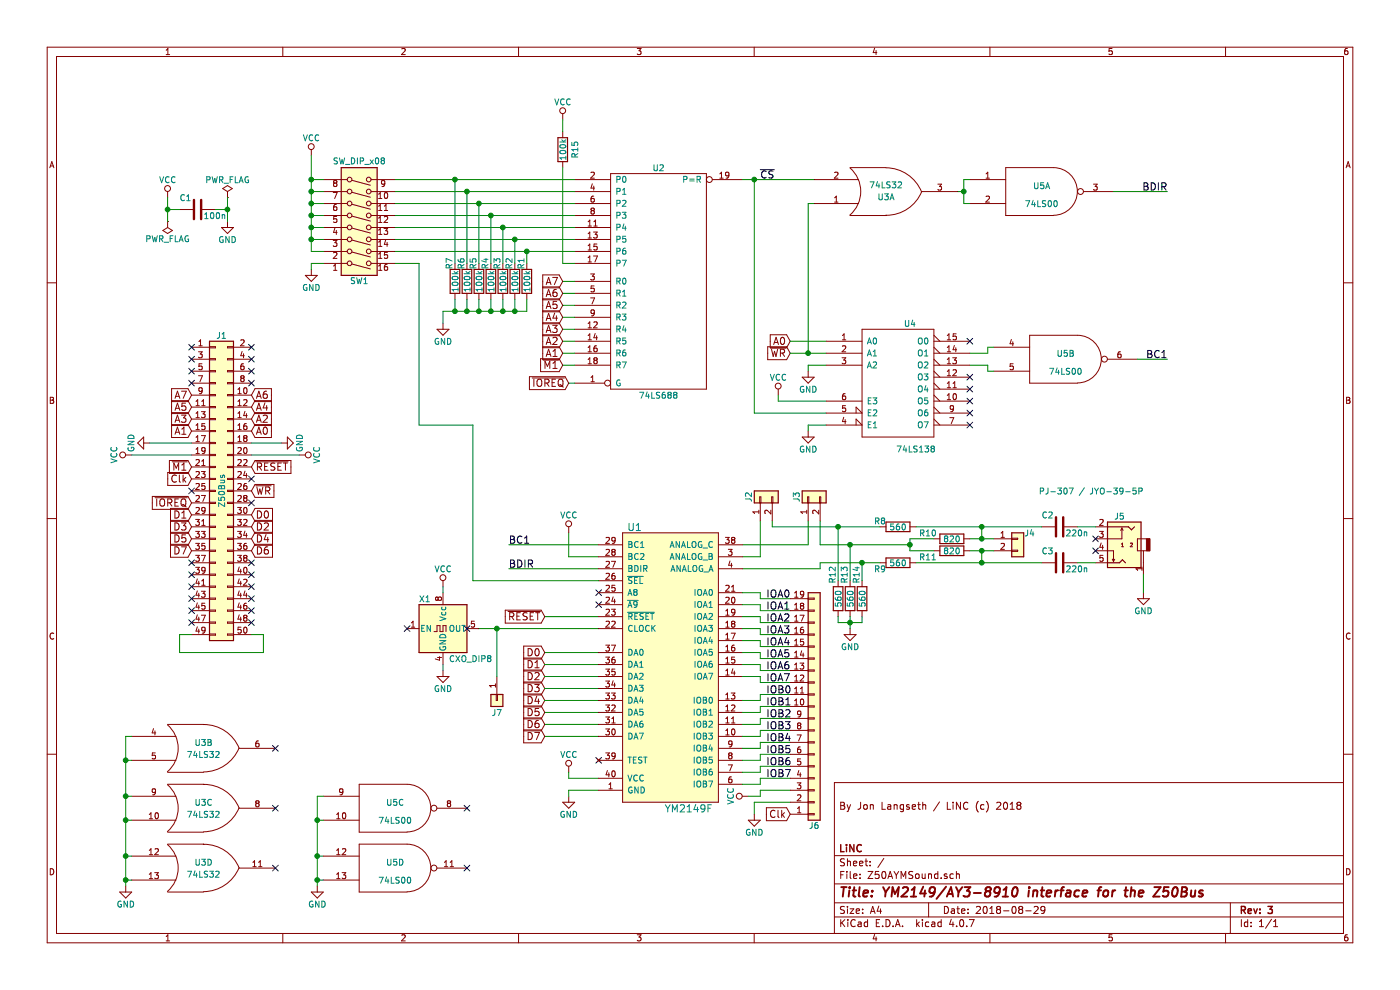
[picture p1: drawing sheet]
EESchema Schematic File Version 2
LIBS:power
LIBS:device
LIBS:switches
LIBS:relays
LIBS:motors
LIBS:transistors
LIBS:conn
LIBS:linear
LIBS:regul
LIBS:74xx
LIBS:cmos4000
LIBS:adc-dac
LIBS:memory
LIBS:xilinx
LIBS:microcontrollers
LIBS:dsp
LIBS:microchip
LIBS:analog_switches
LIBS:motorola
LIBS:texas
LIBS:intel
LIBS:audio
LIBS:interface
LIBS:digital-audio
LIBS:philips
LIBS:display
LIBS:cypress
LIBS:siliconi
LIBS:opto
LIBS:atmel
LIBS:contrib
LIBS:valves
LIBS:ay-3-8912
LIBS:Oscillators
LIBS:PJ-307_JYO-39-5P_audio-jack
LIBS:Z50AYMSound-cache
EELAYER 25 0
EELAYER END
$Descr A4 11693 8268
encoding utf-8
Sheet 1 1
Title "YM2149/AY3-8910 interface for the Z50Bus"
Date "2018-08-29"
Rev "3"
Comp "LiNC"
Comment1 ""
Comment2 ""
Comment3 "By Jon Langseth / LiNC (c) 2018"
Comment4 ""
$EndDescr
$Comp
L 74LS688 U2
U 1 1
P 5500 2350
F 0 "U2" H 5500 3300 50  0000 C CNN
F 1 "74LS688" H 5500 1400 50  0000 C CNN
F 2 "Housings_DIP:DIP-20_W7.62mm_Socket_LongPads" H 5500 2350 50  0001 C CNN
F 3 "" H 5500 2350 50  0001 C CNN
	1    5500 2350
	1    0    0    -1  
$EndComp
$Comp
L SW_DIP_x08 SW1
U 1 1
P 3000 1800
F 0 "SW1" H 3000 2350 50  0000 C CNN
F 1 "SW_DIP_x08" H 3000 1350 50  0000 C CNN
F 2 "Buttons_Switches_THT:SW_DIP_x8_W7.62mm_Piano" H 3000 1800 50  0001 C CNN
F 3 "" H 3000 1800 50  0001 C CNN
	1    3000 1800
	1    0    0    1   
$EndComp
$Comp
L VCC #PWR01
U 1 1
P 2600 1300
F 0 "#PWR01" H 2600 1150 50  0001 C CNN
F 1 "VCC" H 2600 1450 50  0000 C CNN
F 2 "" H 2600 1300 50  0001 C CNN
F 3 "" H 2600 1300 50  0001 C CNN
	1    2600 1300
	1    0    0    -1  
$EndComp
$Comp
L R R7
U 1 1
P 3800 2350
F 0 "R7" V 3750 2500 50  0000 C CNN
F 1 "100k" V 3800 2350 50  0000 C CNN
F 2 "Resistors_THT:R_Axial_DIN0207_L6.3mm_D2.5mm_P10.16mm_Horizontal" V 3730 2350 50  0001 C CNN
F 3 "" H 3800 2350 50  0001 C CNN
	1    3800 2350
	1    0    0    -1  
$EndComp
$Comp
L R R6
U 1 1
P 3900 2350
F 0 "R6" V 3850 2500 50  0000 C CNN
F 1 "100k" V 3900 2350 50  0000 C CNN
F 2 "Resistors_THT:R_Axial_DIN0207_L6.3mm_D2.5mm_P10.16mm_Horizontal" V 3830 2350 50  0001 C CNN
F 3 "" H 3900 2350 50  0001 C CNN
	1    3900 2350
	1    0    0    -1  
$EndComp
$Comp
L R R5
U 1 1
P 4000 2350
F 0 "R5" V 3950 2500 50  0000 C CNN
F 1 "100k" V 4000 2350 50  0000 C CNN
F 2 "Resistors_THT:R_Axial_DIN0207_L6.3mm_D2.5mm_P10.16mm_Horizontal" V 3930 2350 50  0001 C CNN
F 3 "" H 4000 2350 50  0001 C CNN
	1    4000 2350
	1    0    0    -1  
$EndComp
$Comp
L R R4
U 1 1
P 4100 2350
F 0 "R4" V 4050 2500 50  0000 C CNN
F 1 "100k" V 4100 2350 50  0000 C CNN
F 2 "Resistors_THT:R_Axial_DIN0207_L6.3mm_D2.5mm_P10.16mm_Horizontal" V 4030 2350 50  0001 C CNN
F 3 "" H 4100 2350 50  0001 C CNN
	1    4100 2350
	1    0    0    -1  
$EndComp
$Comp
L R R3
U 1 1
P 4200 2350
F 0 "R3" V 4150 2500 50  0000 C CNN
F 1 "100k" V 4200 2350 50  0000 C CNN
F 2 "Resistors_THT:R_Axial_DIN0207_L6.3mm_D2.5mm_P10.16mm_Horizontal" V 4130 2350 50  0001 C CNN
F 3 "" H 4200 2350 50  0001 C CNN
	1    4200 2350
	1    0    0    -1  
$EndComp
$Comp
L R R2
U 1 1
P 4300 2350
F 0 "R2" V 4250 2500 50  0000 C CNN
F 1 "100k" V 4300 2350 50  0000 C CNN
F 2 "Resistors_THT:R_Axial_DIN0207_L6.3mm_D2.5mm_P10.16mm_Horizontal" V 4230 2350 50  0001 C CNN
F 3 "" H 4300 2350 50  0001 C CNN
	1    4300 2350
	1    0    0    -1  
$EndComp
$Comp
L R R1
U 1 1
P 4400 2350
F 0 "R1" V 4350 2500 50  0000 C CNN
F 1 "100k" V 4400 2350 50  0000 C CNN
F 2 "Resistors_THT:R_Axial_DIN0207_L6.3mm_D2.5mm_P10.16mm_Horizontal" V 4330 2350 50  0001 C CNN
F 3 "" H 4400 2350 50  0001 C CNN
	1    4400 2350
	1    0    0    -1  
$EndComp
$Comp
L R R15
U 1 1
P 4700 1250
F 0 "R15" V 4800 1250 50  0000 C CNN
F 1 "100k" V 4700 1250 50  0000 C CNN
F 2 "Resistors_THT:R_Axial_DIN0207_L6.3mm_D2.5mm_P10.16mm_Horizontal" V 4630 1250 50  0001 C CNN
F 3 "" H 4700 1250 50  0001 C CNN
	1    4700 1250
	1    0    0    -1  
$EndComp
$Comp
L GND #PWR02
U 1 1
P 2600 2250
F 0 "#PWR02" H 2600 2000 50  0001 C CNN
F 1 "GND" H 2600 2100 50  0000 C CNN
F 2 "" H 2600 2250 50  0001 C CNN
F 3 "" H 2600 2250 50  0001 C CNN
	1    2600 2250
	1    0    0    -1  
$EndComp
Text Label 6350 1500 0    60   ~ 0
~CS
$Comp
L 74LS138 U4
U 1 1
P 7500 3200
F 0 "U4" H 7600 3700 50  0000 C CNN
F 1 "74LS138" H 7650 2651 50  0000 C CNN
F 2 "Housings_DIP:DIP-16_W7.62mm_Socket_LongPads" H 7500 3200 50  0001 C CNN
F 3 "" H 7500 3200 50  0001 C CNN
	1    7500 3200
	1    0    0    -1  
$EndComp
$Comp
L VCC #PWR03
U 1 1
P 6500 3300
F 0 "#PWR03" H 6500 3150 50  0001 C CNN
F 1 "VCC" H 6500 3450 50  0000 C CNN
F 2 "" H 6500 3300 50  0001 C CNN
F 3 "" H 6500 3300 50  0001 C CNN
	1    6500 3300
	1    0    0    -1  
$EndComp
$Comp
L GND #PWR04
U 1 1
P 6750 3100
F 0 "#PWR04" H 6750 2850 50  0001 C CNN
F 1 "GND" H 6750 2950 50  0000 C CNN
F 2 "" H 6750 3100 50  0001 C CNN
F 3 "" H 6750 3100 50  0001 C CNN
	1    6750 3100
	1    0    0    -1  
$EndComp
$Comp
L GND #PWR05
U 1 1
P 6750 3600
F 0 "#PWR05" H 6750 3350 50  0001 C CNN
F 1 "GND" H 6750 3450 50  0000 C CNN
F 2 "" H 6750 3600 50  0001 C CNN
F 3 "" H 6750 3600 50  0001 C CNN
	1    6750 3600
	1    0    0    -1  
$EndComp
NoConn ~ 8100 2850
NoConn ~ 8100 3150
NoConn ~ 8100 3250
NoConn ~ 8100 3350
NoConn ~ 8100 3450
NoConn ~ 8100 3550
Text Label 9750 3000 2    60   ~ 0
BC1
$Comp
L 74LS32 U3
U 1 1
P 7400 1600
F 0 "U3" H 7400 1650 50  0000 C CNN
F 1 "74LS32" H 7400 1550 50  0000 C CNN
F 2 "Housings_DIP:DIP-14_W7.62mm_Socket_LongPads" H 7400 1600 50  0001 C CNN
F 3 "" H 7400 1600 50  0001 C CNN
	1    7400 1600
	1    0    0    1   
$EndComp
$Comp
L 74LS00 U5
U 2 1
P 8900 3000
F 0 "U5" H 8900 3050 50  0000 C CNN
F 1 "74LS00" H 8900 2900 50  0000 C CNN
F 2 "Housings_DIP:DIP-14_W7.62mm_Socket_LongPads" H 8900 3000 50  0001 C CNN
F 3 "" H 8900 3000 50  0001 C CNN
	2    8900 3000
	1    0    0    -1  
$EndComp
$Comp
L 74LS00 U5
U 1 1
P 8700 1600
F 0 "U5" H 8700 1650 50  0000 C CNN
F 1 "74LS00" H 8700 1500 50  0000 C CNN
F 2 "Housings_DIP:DIP-14_W7.62mm_Socket_LongPads" H 8700 1600 50  0001 C CNN
F 3 "" H 8700 1600 50  0001 C CNN
	1    8700 1600
	1    0    0    -1  
$EndComp
Text Label 9750 1600 2    60   ~ 0
BDIR
$Comp
L VCC #PWR06
U 1 1
P 4750 4450
F 0 "#PWR06" H 4750 4300 50  0001 C CNN
F 1 "VCC" H 4750 4600 50  0000 C CNN
F 2 "" H 4750 4450 50  0001 C CNN
F 3 "" H 4750 4450 50  0001 C CNN
	1    4750 4450
	1    0    0    -1  
$EndComp
Text Label 4250 4550 0    60   ~ 0
BC1
Text Label 4250 4750 0    60   ~ 0
BDIR
$Comp
L VCC #PWR07
U 1 1
P 4750 6450
F 0 "#PWR07" H 4750 6300 50  0001 C CNN
F 1 "VCC" H 4750 6600 50  0000 C CNN
F 2 "" H 4750 6450 50  0001 C CNN
F 3 "" H 4750 6450 50  0001 C CNN
	1    4750 6450
	1    0    0    -1  
$EndComp
$Comp
L GND #PWR08
U 1 1
P 4750 6650
F 0 "#PWR08" H 4750 6400 50  0001 C CNN
F 1 "GND" H 4750 6500 50  0000 C CNN
F 2 "" H 4750 6650 50  0001 C CNN
F 3 "" H 4750 6650 50  0001 C CNN
	1    4750 6650
	1    0    0    -1  
$EndComp
$Comp
L CXO_DIP8 X1
U 1 1
P 3700 5250
F 0 "X1" H 3500 5500 50  0000 L CNN
F 1 "CXO_DIP8" H 3750 5000 50  0000 L CNN
F 2 "Oscillators:Oscillator_DIP-8_LargePads" H 4150 4900 50  0001 C CNN
F 3 "" H 3600 5250 50  0001 C CNN
	1    3700 5250
	1    0    0    -1  
$EndComp
$Comp
L VCC #PWR09
U 1 1
P 3700 4900
F 0 "#PWR09" H 3700 4750 50  0001 C CNN
F 1 "VCC" H 3700 5050 50  0000 C CNN
F 2 "" H 3700 4900 50  0001 C CNN
F 3 "" H 3700 4900 50  0001 C CNN
	1    3700 4900
	1    0    0    -1  
$EndComp
$Comp
L GND #PWR010
U 1 1
P 3700 5600
F 0 "#PWR010" H 3700 5350 50  0001 C CNN
F 1 "GND" H 3700 5450 50  0000 C CNN
F 2 "" H 3700 5600 50  0001 C CNN
F 3 "" H 3700 5600 50  0001 C CNN
	1    3700 5600
	1    0    0    -1  
$EndComp
NoConn ~ 3900 5250
$Comp
L R R9
U 1 1
P 7500 4700
F 0 "R9" V 7550 4550 50  0000 C CNN
F 1 "560" V 7500 4700 50  0000 C CNN
F 2 "Resistors_THT:R_Axial_DIN0207_L6.3mm_D2.5mm_P10.16mm_Horizontal" V 7430 4700 50  0001 C CNN
F 3 "" H 7500 4700 50  0001 C CNN
	1    7500 4700
	0    1    1    0   
$EndComp
$Comp
L R R10
U 1 1
P 7950 4500
F 0 "R10" V 7900 4300 50  0000 C CNN
F 1 "820" V 7950 4500 50  0000 C CNN
F 2 "Resistors_THT:R_Axial_DIN0207_L6.3mm_D2.5mm_P10.16mm_Horizontal" V 7880 4500 50  0001 C CNN
F 3 "" H 7950 4500 50  0001 C CNN
	1    7950 4500
	0    1    1    0   
$EndComp
$Comp
L R R11
U 1 1
P 7950 4600
F 0 "R11" V 8000 4400 50  0000 C CNN
F 1 "820" V 7950 4600 50  0000 C CNN
F 2 "Resistors_THT:R_Axial_DIN0207_L6.3mm_D2.5mm_P10.16mm_Horizontal" V 7880 4600 50  0001 C CNN
F 3 "" H 7950 4600 50  0001 C CNN
	1    7950 4600
	0    1    1    0   
$EndComp
$Comp
L R R8
U 1 1
P 7500 4400
F 0 "R8" V 7450 4250 50  0000 C CNN
F 1 "560" V 7500 4400 50  0000 C CNN
F 2 "Resistors_THT:R_Axial_DIN0207_L6.3mm_D2.5mm_P10.16mm_Horizontal" V 7430 4400 50  0001 C CNN
F 3 "" H 7500 4400 50  0001 C CNN
	1    7500 4400
	0    1    1    0   
$EndComp
$Comp
L Conn_01x02 J2
U 1 1
P 6350 4150
F 0 "J2" H 6350 4250 50  0000 C CNN
F 1 "Conn_01x02" H 6350 3950 50  0001 C CNN
F 2 "Pin_Headers:Pin_Header_Straight_1x02_Pitch2.54mm" H 6350 4150 50  0001 C CNN
F 3 "" H 6350 4150 50  0001 C CNN
	1    6350 4150
	0    -1   -1   0   
$EndComp
$Comp
L Conn_01x02 J3
U 1 1
P 6750 4150
F 0 "J3" H 6750 4250 50  0000 C CNN
F 1 "Conn_01x02" H 6750 3950 50  0001 C CNN
F 2 "Pin_Headers:Pin_Header_Straight_1x02_Pitch2.54mm" H 6750 4150 50  0001 C CNN
F 3 "" H 6750 4150 50  0001 C CNN
	1    6750 4150
	0    -1   -1   0   
$EndComp
$Comp
L PJ-307_JYO-39-5P J5
U 1 1
P 9350 4600
F 0 "J5" H 9350 4890 50  0000 C CNN
F 1 "PJ-307 / JYO-39-5P" H 9150 5100 50  0000 L CNN
F 2 "StereoJack:PJ-307" H 9600 4700 50  0001 C CNN
F 3 "" H 9600 4700 50  0001 C CNN
	1    9350 4600
	-1   0    0    -1  
$EndComp
$Comp
L GND #PWR011
U 1 1
P 9550 4950
F 0 "#PWR011" H 9550 4700 50  0001 C CNN
F 1 "GND" H 9550 4800 50  0000 C CNN
F 2 "" H 9550 4950 50  0001 C CNN
F 3 "" H 9550 4950 50  0001 C CNN
	1    9550 4950
	1    0    0    -1  
$EndComp
$Comp
L Conn_02x25_Odd_Even J1
U 1 1
P 1800 4100
F 0 "J1" H 1850 5400 50  0000 C CNN
F 1 "Z50Bus" V 1850 4100 50  0000 C CNN
F 2 "Pin_Headers:Pin_Header_Straight_2x25_Pitch2.54mm" H 1800 4100 50  0001 C CNN
F 3 "" H 1800 4100 50  0001 C CNN
	1    1800 4100
	1    0    0    -1  
$EndComp
Text GLabel 4700 2350 0    60   Input ~ 0
A7
Text GLabel 4700 2450 0    60   Input ~ 0
A6
Text GLabel 4700 2550 0    60   Input ~ 0
A5
Text GLabel 4700 2650 0    60   Input ~ 0
A4
Text GLabel 4700 2750 0    60   Input ~ 0
A3
Text GLabel 4700 2850 0    60   Input ~ 0
A2
Text GLabel 4700 2950 0    60   Input ~ 0
A1
Text GLabel 4700 3050 0    60   Input ~ 0
~M1
Text GLabel 4750 3200 0    60   Input ~ 0
~IOREQ
Text GLabel 6600 2950 0    60   Input ~ 0
~WR
Text GLabel 6600 2850 0    60   Input ~ 0
A0
Text GLabel 4550 5150 0    60   Input ~ 0
~RESET
Text GLabel 4550 5450 0    60   Input ~ 0
D0
Text GLabel 4550 5550 0    60   Input ~ 0
D1
Text GLabel 4550 5650 0    60   Input ~ 0
D2
Text GLabel 4550 5750 0    60   Input ~ 0
D3
Text GLabel 4550 5850 0    60   Input ~ 0
D4
Text GLabel 4550 5950 0    60   Input ~ 0
D5
Text GLabel 4550 6050 0    60   Input ~ 0
D6
Text GLabel 4550 6150 0    60   Input ~ 0
D7
Text GLabel 1600 3300 0    60   Input ~ 0
A7
Text GLabel 1600 3400 0    60   Input ~ 0
A5
Text GLabel 1600 3500 0    60   Input ~ 0
A3
Text GLabel 1600 3600 0    60   Input ~ 0
A1
$Comp
L VCC #PWR012
U 1 1
P 1100 3800
F 0 "#PWR012" H 1100 3650 50  0001 C CNN
F 1 "VCC" H 1100 3950 50  0000 C CNN
F 2 "" H 1100 3800 50  0001 C CNN
F 3 "" H 1100 3800 50  0001 C CNN
	1    1100 3800
	0    -1   -1   0   
$EndComp
$Comp
L GND #PWR013
U 1 1
P 1250 3700
F 0 "#PWR013" H 1250 3450 50  0001 C CNN
F 1 "GND" H 1250 3550 50  0000 C CNN
F 2 "" H 1250 3700 50  0001 C CNN
F 3 "" H 1250 3700 50  0001 C CNN
	1    1250 3700
	0    1    1    0   
$EndComp
$Comp
L GND #PWR014
U 1 1
P 2350 3700
F 0 "#PWR014" H 2350 3450 50  0001 C CNN
F 1 "GND" H 2350 3550 50  0000 C CNN
F 2 "" H 2350 3700 50  0001 C CNN
F 3 "" H 2350 3700 50  0001 C CNN
	1    2350 3700
	0    -1   -1   0   
$EndComp
$Comp
L VCC #PWR015
U 1 1
P 2500 3800
F 0 "#PWR015" H 2500 3650 50  0001 C CNN
F 1 "VCC" H 2500 3950 50  0000 C CNN
F 2 "" H 2500 3800 50  0001 C CNN
F 3 "" H 2500 3800 50  0001 C CNN
	1    2500 3800
	0    1    1    0   
$EndComp
Text GLabel 2100 3300 2    60   Input ~ 0
A6
Text GLabel 2100 3400 2    60   Input ~ 0
A4
Text GLabel 2100 3500 2    60   Input ~ 0
A2
Text GLabel 2100 3600 2    60   Input ~ 0
A0
Text GLabel 2100 3900 2    60   Input ~ 0
~RESET
Text GLabel 1600 4200 0    60   Input ~ 0
~IOREQ
Text GLabel 1600 4300 0    60   Input ~ 0
D1
Text GLabel 1600 4400 0    60   Input ~ 0
D3
Text GLabel 2100 4300 2    60   Input ~ 0
D0
Text GLabel 2100 4400 2    60   Input ~ 0
D2
Text GLabel 2100 4500 2    60   Input ~ 0
D4
Text GLabel 2100 4600 2    60   Input ~ 0
D6
Text GLabel 1600 4600 0    60   Input ~ 0
D7
Text GLabel 1600 4500 0    60   Input ~ 0
D5
Text GLabel 2100 4100 2    60   Input ~ 0
~WR
NoConn ~ 2100 4200
NoConn ~ 2100 4000
NoConn ~ 2100 3200
NoConn ~ 2100 3100
NoConn ~ 2100 3000
NoConn ~ 2100 2900
NoConn ~ 1600 2900
NoConn ~ 1600 3000
NoConn ~ 1600 3100
NoConn ~ 1600 3200
NoConn ~ 1600 4100
NoConn ~ 1600 4700
NoConn ~ 1600 4800
NoConn ~ 1600 4900
NoConn ~ 1600 5000
NoConn ~ 1600 5100
NoConn ~ 1600 5200
NoConn ~ 2100 5200
NoConn ~ 2100 5100
NoConn ~ 2100 5000
NoConn ~ 2100 4900
NoConn ~ 2100 4800
NoConn ~ 2100 4700
$Comp
L 74LS32 U3
U 2 1
P 1700 6250
F 0 "U3" H 1700 6300 50  0000 C CNN
F 1 "74LS32" H 1700 6200 50  0000 C CNN
F 2 "Housings_DIP:DIP-14_W7.62mm_Socket_LongPads" H 1700 6250 50  0001 C CNN
F 3 "" H 1700 6250 50  0001 C CNN
	2    1700 6250
	1    0    0    -1  
$EndComp
$Comp
L 74LS32 U3
U 3 1
P 1700 6750
F 0 "U3" H 1700 6800 50  0000 C CNN
F 1 "74LS32" H 1700 6700 50  0000 C CNN
F 2 "Housings_DIP:DIP-14_W7.62mm_Socket_LongPads" H 1700 6750 50  0001 C CNN
F 3 "" H 1700 6750 50  0001 C CNN
	3    1700 6750
	1    0    0    -1  
$EndComp
$Comp
L 74LS32 U3
U 4 1
P 1700 7250
F 0 "U3" H 1700 7300 50  0000 C CNN
F 1 "74LS32" H 1700 7200 50  0000 C CNN
F 2 "Housings_DIP:DIP-14_W7.62mm_Socket_LongPads" H 1700 7250 50  0001 C CNN
F 3 "" H 1700 7250 50  0001 C CNN
	4    1700 7250
	1    0    0    -1  
$EndComp
$Comp
L 74LS00 U5
U 3 1
P 3300 6750
F 0 "U5" H 3300 6800 50  0000 C CNN
F 1 "74LS00" H 3300 6650 50  0000 C CNN
F 2 "Housings_DIP:DIP-14_W7.62mm_Socket_LongPads" H 3300 6750 50  0001 C CNN
F 3 "" H 3300 6750 50  0001 C CNN
	3    3300 6750
	1    0    0    -1  
$EndComp
$Comp
L 74LS00 U5
U 4 1
P 3300 7250
F 0 "U5" H 3300 7300 50  0000 C CNN
F 1 "74LS00" H 3300 7150 50  0000 C CNN
F 2 "Housings_DIP:DIP-14_W7.62mm_Socket_LongPads" H 3300 7250 50  0001 C CNN
F 3 "" H 3300 7250 50  0001 C CNN
	4    3300 7250
	1    0    0    -1  
$EndComp
$Comp
L GND #PWR016
U 1 1
P 2650 7400
F 0 "#PWR016" H 2650 7150 50  0001 C CNN
F 1 "GND" H 2650 7250 50  0000 C CNN
F 2 "" H 2650 7400 50  0001 C CNN
F 3 "" H 2650 7400 50  0001 C CNN
	1    2650 7400
	1    0    0    -1  
$EndComp
$Comp
L GND #PWR017
U 1 1
P 1050 7400
F 0 "#PWR017" H 1050 7150 50  0001 C CNN
F 1 "GND" H 1050 7250 50  0000 C CNN
F 2 "" H 1050 7400 50  0001 C CNN
F 3 "" H 1050 7400 50  0001 C CNN
	1    1050 7400
	1    0    0    -1  
$EndComp
NoConn ~ 2300 6250
NoConn ~ 2300 6750
NoConn ~ 2300 7250
NoConn ~ 3900 7250
NoConn ~ 3900 6750
NoConn ~ 5000 6350
NoConn ~ 5000 5050
NoConn ~ 5000 4950
NoConn ~ 9150 4500
NoConn ~ 9150 4600
$Comp
L PWR_FLAG #FLG018
U 1 1
P 1900 1650
F 0 "#FLG018" H 1900 1725 50  0001 C CNN
F 1 "PWR_FLAG" H 1900 1800 50  0000 C CNN
F 2 "" H 1900 1650 50  0001 C CNN
F 3 "" H 1900 1650 50  0001 C CNN
	1    1900 1650
	1    0    0    -1  
$EndComp
$Comp
L PWR_FLAG #FLG019
U 1 1
P 1400 1850
F 0 "#FLG019" H 1400 1925 50  0001 C CNN
F 1 "PWR_FLAG" H 1400 2000 50  0000 C CNN
F 2 "" H 1400 1850 50  0001 C CNN
F 3 "" H 1400 1850 50  0001 C CNN
	1    1400 1850
	-1   0    0    1   
$EndComp
$Comp
L GND #PWR020
U 1 1
P 1900 1850
F 0 "#PWR020" H 1900 1600 50  0001 C CNN
F 1 "GND" H 1900 1700 50  0000 C CNN
F 2 "" H 1900 1850 50  0001 C CNN
F 3 "" H 1900 1850 50  0001 C CNN
	1    1900 1850
	1    0    0    -1  
$EndComp
$Comp
L VCC #PWR021
U 1 1
P 1400 1650
F 0 "#PWR021" H 1400 1500 50  0001 C CNN
F 1 "VCC" H 1400 1800 50  0000 C CNN
F 2 "" H 1400 1650 50  0001 C CNN
F 3 "" H 1400 1650 50  0001 C CNN
	1    1400 1650
	1    0    0    -1  
$EndComp
Text GLabel 1600 3900 0    60   Input ~ 0
~M1
$Comp
L Conn_01x02 J4
U 1 1
P 8500 4500
F 0 "J4" H 8600 4550 50  0000 C CNN
F 1 "Conn_01x02" H 8500 4300 50  0001 C CNN
F 2 "Pin_Headers:Pin_Header_Straight_1x02_Pitch2.54mm" H 8500 4500 50  0001 C CNN
F 3 "" H 8500 4500 50  0001 C CNN
	1    8500 4500
	1    0    0    -1  
$EndComp
$Comp
L C C2
U 1 1
P 8850 4400
F 0 "C2" V 8750 4250 50  0000 L CNN
F 1 "220n" V 8900 4450 50  0000 L CNN
F 2 "Capacitors_THT:C_Disc_D4.3mm_W1.9mm_P5.00mm" H 8888 4250 50  0001 C CNN
F 3 "" H 8850 4400 50  0001 C CNN
	1    8850 4400
	0    1    1    0   
$EndComp
$Comp
L C C3
U 1 1
P 8850 4700
F 0 "C3" V 8750 4550 50  0000 L CNN
F 1 "220n" V 8900 4750 50  0000 L CNN
F 2 "Capacitors_THT:C_Disc_D4.3mm_W1.9mm_P5.00mm" H 8888 4550 50  0001 C CNN
F 3 "" H 8850 4700 50  0001 C CNN
	1    8850 4700
	0    1    1    0   
$EndComp
$Comp
L R R13
U 1 1
P 7100 5000
F 0 "R13" V 7050 5200 50  0000 C CNN
F 1 "560" V 7100 5000 50  0000 C CNN
F 2 "Resistors_THT:R_Axial_DIN0207_L6.3mm_D2.5mm_P10.16mm_Horizontal" V 7030 5000 50  0001 C CNN
F 3 "" H 7100 5000 50  0001 C CNN
	1    7100 5000
	1    0    0    -1  
$EndComp
$Comp
L R R14
U 1 1
P 7200 5000
F 0 "R14" V 7150 5200 50  0000 C CNN
F 1 "560" V 7200 5000 50  0000 C CNN
F 2 "Resistors_THT:R_Axial_DIN0207_L6.3mm_D2.5mm_P10.16mm_Horizontal" V 7130 5000 50  0001 C CNN
F 3 "" H 7200 5000 50  0001 C CNN
	1    7200 5000
	1    0    0    -1  
$EndComp
$Comp
L R R12
U 1 1
P 7000 5000
F 0 "R12" V 6950 5200 50  0000 C CNN
F 1 "560" V 7000 5000 50  0000 C CNN
F 2 "Resistors_THT:R_Axial_DIN0207_L6.3mm_D2.5mm_P10.16mm_Horizontal" V 6930 5000 50  0001 C CNN
F 3 "" H 7000 5000 50  0001 C CNN
	1    7000 5000
	1    0    0    -1  
$EndComp
$Comp
L GND #PWR022
U 1 1
P 7100 5250
F 0 "#PWR022" H 7100 5000 50  0001 C CNN
F 1 "GND" H 7100 5100 50  0000 C CNN
F 2 "" H 7100 5250 50  0001 C CNN
F 3 "" H 7100 5250 50  0001 C CNN
	1    7100 5250
	1    0    0    -1  
$EndComp
$Comp
L GND #PWR023
U 1 1
P 3700 2700
F 0 "#PWR023" H 3700 2450 50  0001 C CNN
F 1 "GND" H 3700 2550 50  0000 C CNN
F 2 "" H 3700 2700 50  0001 C CNN
F 3 "" H 3700 2700 50  0001 C CNN
	1    3700 2700
	1    0    0    -1  
$EndComp
Wire Wire Line
	3300 1500 4800 1500
Wire Wire Line
	4700 1400 4700 2200
Connection ~ 4400 2100
Connection ~ 4300 2000
Connection ~ 4200 1900
Connection ~ 4100 1800
Connection ~ 4000 1700
Connection ~ 3900 1600
Connection ~ 3800 1500
Wire Wire Line
	3700 2600 4400 2600
Connection ~ 3800 2600
Connection ~ 3900 2600
Connection ~ 4000 2600
Connection ~ 4100 2600
Connection ~ 4200 2600
Connection ~ 4300 2600
Wire Wire Line
	2600 1500 2700 1500
Wire Wire Line
	2600 1600 2700 1600
Connection ~ 2600 1600
Connection ~ 2600 1700
Connection ~ 2600 1800
Connection ~ 2600 1900
Connection ~ 2600 2000
Wire Wire Line
	2600 1700 2700 1700
Wire Wire Line
	2600 1800 2700 1800
Wire Wire Line
	2600 1900 2700 1900
Wire Wire Line
	2600 2000 2700 2000
Wire Wire Line
	2600 2100 2700 2100
Wire Wire Line
	4700 2350 4800 2350
Wire Wire Line
	4700 2450 4800 2450
Wire Wire Line
	4700 2550 4800 2550
Wire Wire Line
	4700 2650 4800 2650
Wire Wire Line
	4700 2750 4800 2750
Wire Wire Line
	4700 2850 4800 2850
Wire Wire Line
	4700 2950 4800 2950
Wire Wire Line
	6900 3450 6300 3450
Wire Wire Line
	6300 3450 6300 1500
Connection ~ 6300 1500
Wire Wire Line
	6600 2850 6900 2850
Wire Wire Line
	6600 2950 6900 2950
Wire Wire Line
	6750 1700 6750 2950
Connection ~ 6750 2950
Wire Wire Line
	6750 3100 6750 3050
Wire Wire Line
	6750 3050 6900 3050
Wire Wire Line
	6900 3350 6500 3350
Wire Wire Line
	6500 3350 6500 3300
Wire Wire Line
	8300 2900 8250 2900
Wire Wire Line
	8250 2900 8250 2950
Wire Wire Line
	8250 2950 8100 2950
Wire Wire Line
	8300 3100 8250 3100
Wire Wire Line
	8250 3100 8250 3050
Wire Wire Line
	8250 3050 8100 3050
Wire Wire Line
	6900 3550 6750 3550
Wire Wire Line
	6750 3550 6750 3600
Wire Wire Line
	9750 3000 9500 3000
Wire Wire Line
	6800 1700 6750 1700
Wire Wire Line
	6200 1500 6800 1500
Wire Wire Line
	8100 1500 8050 1500
Wire Wire Line
	8050 1500 8050 1700
Wire Wire Line
	8050 1700 8100 1700
Wire Wire Line
	8000 1600 8050 1600
Connection ~ 8050 1600
Wire Wire Line
	9750 1600 9300 1600
Wire Wire Line
	5000 4650 4750 4650
Wire Wire Line
	4750 4650 4750 4450
Wire Wire Line
	5000 4550 4250 4550
Wire Wire Line
	4250 4750 5000 4750
Wire Wire Line
	4550 5150 5000 5150
Wire Wire Line
	4550 5450 5000 5450
Wire Wire Line
	4550 5550 5000 5550
Wire Wire Line
	4550 5650 5000 5650
Wire Wire Line
	4550 5750 5000 5750
Wire Wire Line
	4550 5850 5000 5850
Wire Wire Line
	4550 5950 5000 5950
Wire Wire Line
	4550 6050 5000 6050
Wire Wire Line
	4550 6150 5000 6150
Wire Wire Line
	4750 6650 4750 6600
Wire Wire Line
	4750 6600 5000 6600
Wire Wire Line
	5000 6500 4750 6500
Wire Wire Line
	4750 6500 4750 6450
Wire Wire Line
	4000 5250 5000 5250
Wire Wire Line
	3700 5550 3700 5600
Wire Wire Line
	3700 4900 3700 4950
Wire Wire Line
	6850 4550 7600 4550
Wire Wire Line
	7600 4500 7600 4600
Wire Wire Line
	7600 4500 7800 4500
Wire Wire Line
	7600 4600 7800 4600
Connection ~ 7600 4550
Wire Wire Line
	6450 4400 7350 4400
Wire Wire Line
	7650 4700 8700 4700
Wire Wire Line
	7650 4400 8700 4400
Wire Wire Line
	6450 4400 6450 4350
Wire Wire Line
	6350 4350 6350 4650
Wire Wire Line
	6350 4650 6200 4650
Wire Wire Line
	6850 4350 6850 4550
Wire Wire Line
	6750 4350 6750 4550
Wire Wire Line
	6750 4550 6200 4550
Wire Wire Line
	6850 4700 7350 4700
Wire Wire Line
	6850 4700 6850 4750
Wire Wire Line
	6850 4750 6200 4750
Wire Wire Line
	9550 4800 9550 4950
Wire Wire Line
	1100 3800 1600 3800
Wire Wire Line
	1600 3700 1250 3700
Wire Wire Line
	2100 3700 2350 3700
Wire Wire Line
	2100 3800 2500 3800
Wire Wire Line
	2100 5300 2200 5300
Wire Wire Line
	2200 5300 2200 5450
Wire Wire Line
	2200 5450 1500 5450
Wire Wire Line
	1500 5450 1500 5300
Wire Wire Line
	1500 5300 1600 5300
Wire Wire Line
	2650 6650 2650 7400
Wire Wire Line
	2650 6650 2700 6650
Wire Wire Line
	2700 6850 2650 6850
Connection ~ 2650 6850
Wire Wire Line
	2700 7150 2650 7150
Connection ~ 2650 7150
Wire Wire Line
	2700 7350 2650 7350
Connection ~ 2650 7350
Wire Wire Line
	1050 6150 1050 7400
Wire Wire Line
	1050 6150 1100 6150
Wire Wire Line
	1100 6350 1050 6350
Connection ~ 1050 6350
Wire Wire Line
	1100 6650 1050 6650
Connection ~ 1050 6650
Wire Wire Line
	1100 6850 1050 6850
Connection ~ 1050 6850
Wire Wire Line
	1100 7150 1050 7150
Connection ~ 1050 7150
Wire Wire Line
	1100 7350 1050 7350
Connection ~ 1050 7350
Wire Wire Line
	1400 1650 1400 1850
Wire Wire Line
	1900 1650 1900 1850
Wire Wire Line
	4700 3050 4800 3050
Wire Wire Line
	4750 3200 4800 3200
Wire Wire Line
	9000 4700 9150 4700
Wire Wire Line
	9150 4400 9000 4400
Wire Wire Line
	7000 4850 7000 4400
Connection ~ 7000 4400
Wire Wire Line
	7100 4850 7100 4550
Connection ~ 7100 4550
Wire Wire Line
	7200 4850 7200 4700
Connection ~ 7200 4700
Wire Wire Line
	7000 5150 7000 5200
Wire Wire Line
	7000 5200 7200 5200
Wire Wire Line
	7200 5200 7200 5150
Wire Wire Line
	7100 5150 7100 5250
Connection ~ 7100 5200
Wire Wire Line
	8200 4600 8200 4700
Wire Wire Line
	8100 4600 8300 4600
Wire Wire Line
	8100 4500 8300 4500
Connection ~ 8200 4700
Connection ~ 8200 4600
Connection ~ 8200 4500
Connection ~ 8200 4400
Wire Wire Line
	8200 4500 8200 4400
Wire Wire Line
	2700 2200 2600 2200
Wire Wire Line
	3500 2200 3300 2200
Wire Wire Line
	2600 2200 2600 2250
Wire Wire Line
	2600 1300 2600 2100
Connection ~ 2600 1500
$Comp
L C C1
U 1 1
P 1650 1750
F 0 "C1" V 1550 1600 50  0000 L CNN
F 1 "100n" V 1700 1800 50  0000 L CNN
F 2 "Capacitors_THT:C_Disc_D4.3mm_W1.9mm_P5.00mm" H 1688 1600 50  0001 C CNN
F 3 "" H 1650 1750 50  0001 C CNN
	1    1650 1750
	0    1    1    0   
$EndComp
Wire Wire Line
	1500 1750 1400 1750
Connection ~ 1400 1750
Wire Wire Line
	1800 1750 1900 1750
Connection ~ 1900 1750
NoConn ~ 3400 5250
Wire Wire Line
	3300 1600 4800 1600
Wire Wire Line
	3300 1700 4800 1700
Wire Wire Line
	3300 1800 4800 1800
Wire Wire Line
	3300 1900 4800 1900
Wire Wire Line
	3300 2000 4800 2000
Wire Wire Line
	3300 2100 4800 2100
Wire Wire Line
	4700 2200 4800 2200
$Comp
L YM2149F U1
U 1 1
P 5600 5350
F 0 "U1" H 5300 6300 60  0000 C CNN
F 1 "YM2149F" H 5750 3950 60  0000 C CNN
F 2 "Housings_DIP:DIP-40_W15.24mm_Socket_LongPads" H 5650 4950 60  0001 C CNN
F 3 "" H 5650 4950 60  0001 C CNN
	1    5600 5350
	1    0    0    -1  
$EndComp
Wire Wire Line
	6200 4950 6350 4950
Wire Wire Line
	6350 4950 6350 5000
Wire Wire Line
	6350 5000 6600 5000
Wire Wire Line
	6200 5050 6350 5050
Wire Wire Line
	6350 5050 6350 5100
Wire Wire Line
	6350 5100 6600 5100
Wire Wire Line
	6200 5150 6350 5150
Wire Wire Line
	6350 5150 6350 5200
Wire Wire Line
	6350 5200 6600 5200
Wire Wire Line
	6200 5250 6350 5250
Wire Wire Line
	6350 5250 6350 5300
Wire Wire Line
	6350 5300 6600 5300
Wire Wire Line
	6200 5350 6350 5350
Wire Wire Line
	6350 5350 6350 5400
Wire Wire Line
	6350 5400 6600 5400
Wire Wire Line
	6200 5450 6350 5450
Wire Wire Line
	6350 5450 6350 5500
Wire Wire Line
	6350 5500 6600 5500
Wire Wire Line
	6200 5550 6350 5550
Wire Wire Line
	6350 5550 6350 5600
Wire Wire Line
	6350 5600 6600 5600
Wire Wire Line
	6200 5650 6350 5650
Wire Wire Line
	6350 5650 6350 5700
Wire Wire Line
	6350 5700 6600 5700
Wire Wire Line
	6200 5850 6350 5850
Wire Wire Line
	6350 5850 6350 5800
Wire Wire Line
	6350 5800 6600 5800
Wire Wire Line
	6200 5950 6350 5950
Wire Wire Line
	6350 5950 6350 5900
Wire Wire Line
	6350 5900 6600 5900
Wire Wire Line
	6200 6050 6350 6050
Wire Wire Line
	6350 6050 6350 6000
Wire Wire Line
	6350 6000 6600 6000
Wire Wire Line
	6200 6150 6350 6150
Wire Wire Line
	6350 6150 6350 6100
Wire Wire Line
	6350 6100 6600 6100
Wire Wire Line
	6200 6250 6350 6250
Wire Wire Line
	6350 6250 6350 6200
Wire Wire Line
	6350 6200 6600 6200
Wire Wire Line
	6200 6350 6350 6350
Wire Wire Line
	6350 6350 6350 6300
Wire Wire Line
	6350 6300 6600 6300
Wire Wire Line
	6200 6450 6350 6450
Wire Wire Line
	6350 6450 6350 6400
Wire Wire Line
	6350 6400 6600 6400
Wire Wire Line
	6200 6550 6350 6550
Wire Wire Line
	6350 6550 6350 6500
Wire Wire Line
	6350 6500 6600 6500
$Comp
L VCC #PWR024
U 1 1
P 6250 6650
F 0 "#PWR024" H 6250 6500 50  0001 C CNN
F 1 "VCC" H 6250 6800 50  0000 C CNN
F 2 "" H 6250 6650 50  0001 C CNN
F 3 "" H 6250 6650 50  0001 C CNN
	1    6250 6650
	0    -1   -1   0   
$EndComp
Wire Wire Line
	6250 6650 6350 6650
Wire Wire Line
	6350 6650 6350 6600
Wire Wire Line
	6350 6600 6600 6600
$Comp
L GND #PWR025
U 1 1
P 6300 6800
F 0 "#PWR025" H 6300 6550 50  0001 C CNN
F 1 "GND" H 6300 6650 50  0000 C CNN
F 2 "" H 6300 6800 50  0001 C CNN
F 3 "" H 6300 6800 50  0001 C CNN
	1    6300 6800
	1    0    0    -1  
$EndComp
Wire Wire Line
	6600 6700 6300 6700
Wire Wire Line
	6300 6700 6300 6800
Text Label 6400 5000 0    60   ~ 0
IOA0
Text Label 6400 5100 0    60   ~ 0
IOA1
Text Label 6400 5200 0    60   ~ 0
IOA2
Text Label 6400 5300 0    60   ~ 0
IOA3
Text Label 6400 5400 0    60   ~ 0
IOA4
Text Label 6400 5500 0    60   ~ 0
IOA5
Text Label 6400 5600 0    60   ~ 0
IOA6
Text Label 6400 5700 0    60   ~ 0
IOA7
Text Label 6400 5800 0    60   ~ 0
IOB0
Text Label 6400 5900 0    60   ~ 0
IOB1
Text Label 6400 6000 0    60   ~ 0
IOB2
Text Label 6400 6100 0    60   ~ 0
IOB3
Text Label 6400 6200 0    60   ~ 0
IOB4
Text Label 6400 6300 0    60   ~ 0
IOB5
Text Label 6400 6400 0    60   ~ 0
IOB6
Text Label 6400 6500 0    60   ~ 0
IOB7
Wire Wire Line
	4400 2600 4400 2500
Wire Wire Line
	4300 2500 4300 2600
Wire Wire Line
	4200 2500 4200 2600
Wire Wire Line
	4100 2500 4100 2600
Wire Wire Line
	4000 2500 4000 2600
Wire Wire Line
	3900 2500 3900 2600
Wire Wire Line
	3800 2500 3800 2600
Wire Wire Line
	3700 2600 3700 2700
Wire Wire Line
	3800 2200 3800 1500
Wire Wire Line
	3900 1600 3900 2200
Wire Wire Line
	4000 2200 4000 1700
Wire Wire Line
	4100 2200 4100 1800
Wire Wire Line
	4200 2200 4200 1900
Wire Wire Line
	4300 2200 4300 2000
Wire Wire Line
	4400 2200 4400 2100
$Comp
L VCC #PWR026
U 1 1
P 4700 1000
F 0 "#PWR026" H 4700 850 50  0001 C CNN
F 1 "VCC" H 4700 1150 50  0000 C CNN
F 2 "" H 4700 1000 50  0001 C CNN
F 3 "" H 4700 1000 50  0001 C CNN
	1    4700 1000
	1    0    0    -1  
$EndComp
Wire Wire Line
	4700 1100 4700 1000
Wire Wire Line
	5000 4850 3950 4850
Wire Wire Line
	3950 4850 3950 3550
Wire Wire Line
	3950 3550 3500 3550
Wire Wire Line
	3500 3550 3500 2200
Text GLabel 1600 4000 0    60   Input ~ 0
Clk
$Comp
L Conn_01x19 J6
U 1 1
P 6800 5900
F 0 "J6" H 6800 6900 50  0000 C CNN
F 1 "Conn_01x19" H 6800 4900 50  0001 C CNN
F 2 "Pin_Headers:Pin_Header_Straight_1x19_Pitch2.54mm" H 6800 5900 50  0001 C CNN
F 3 "" H 6800 5900 50  0001 C CNN
	1    6800 5900
	1    0    0    1   
$EndComp
Text GLabel 6600 6800 0    60   Input ~ 0
Clk
$Comp
L Conn_01x01 J7
U 1 1
P 4150 5850
F 0 "J7" V 4250 5850 50  0000 C CNN
F 1 "Conn_01x01" H 4150 5750 50  0001 C CNN
F 2 "Pin_Headers:Pin_Header_Straight_1x01_Pitch2.54mm" H 4150 5850 50  0001 C CNN
F 3 "" H 4150 5850 50  0001 C CNN
	1    4150 5850
	0    1    1    0   
$EndComp
Wire Wire Line
	4150 5650 4150 5250
Connection ~ 4150 5250
$EndSCHEMATC
